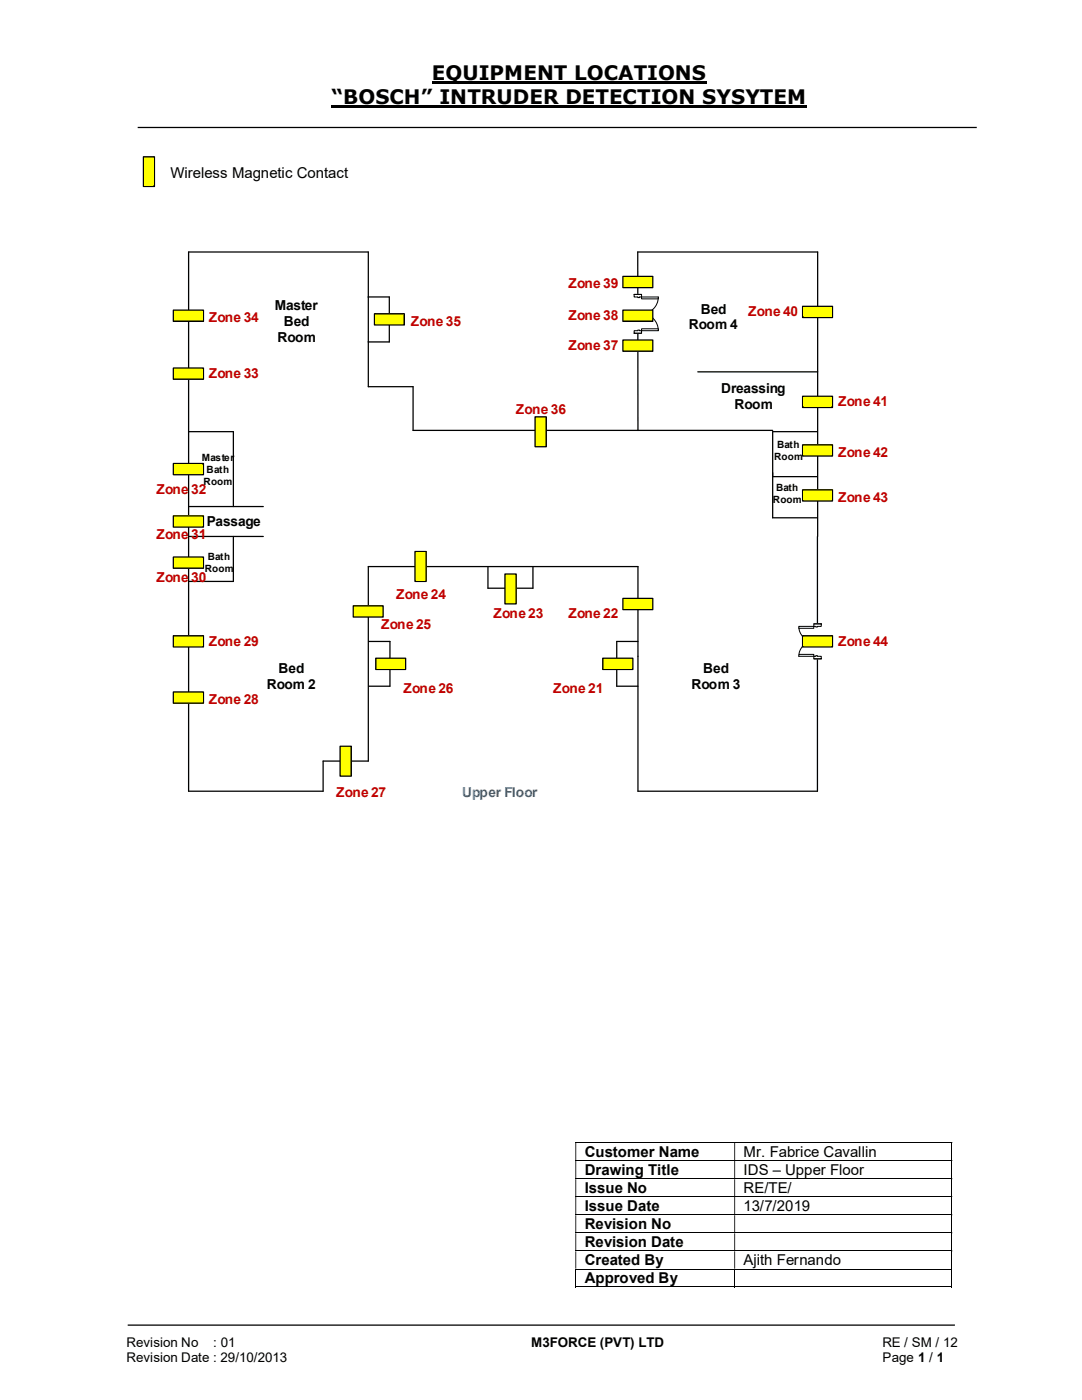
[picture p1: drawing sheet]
<svg xmlns="http://www.w3.org/2000/svg" width="216mm" height="279mm" viewBox="0 0 216 279" stroke-linecap="round" stroke-linejoin="round" font-family="sans-serif">
<path d="M86.2 16.5h54.8M66.2 21.3h94.8" fill="none" stroke="#000" stroke-width=".42"/>
<path d="M27.5 25.4h167.4M25.5 264.5h165" fill="none" stroke="#000" stroke-width=".25"/>
<g fill="none" stroke="#000" stroke-width=".2">
<path d="M114.8 228h75.1M114.8 231.6h75.1M114.8 235.2h75.1M114.8 238.8h75.1M189.9 228.1v3.4M189.9 231.7v3.5M189.9 235.3v3.5M189.9 238.9v3.5M114.8 242.4h75.1M114.8 246h75.1M114.8 249.6h75.1M114.8 253.3h75.1"/>
<path d="M114.8 256.8h31.7M114.9 253.3v3.6M146.6 253.3v3.6M146.7 256.8h43.2M189.9 242.5v3.5M189.9 246.1v3.5M189.9 249.7v3.5M189.9 253.3v3.6"/>
</g>
<g fill="#000">
<path d="M189.9 227.9h.1v.2h-.1zM114.8 228.1h.2v3.4h-.2zM146.5 228.1h.2v3.4h-.2z" fill-rule="evenodd"/>
<path d="M189.9 231.5h.1v.2h-.1zM114.8 231.7h.2v3.5h-.2zM146.5 231.7h.2v3.5h-.2z" fill-rule="evenodd"/>
<path d="M189.9 235.2h.1v.1h-.1zM114.8 235.3h.2v3.5h-.2zM146.5 235.3h.2v3.5h-.2z" fill-rule="evenodd"/>
<path d="M189.9 238.8h.1v.1h-.1zM114.8 238.9h.2v3.5h-.2zM146.5 238.9h.2v3.5h-.2z" fill-rule="evenodd"/>
<path d="M189.9 242.4h.1v.1h-.1zM114.8 242.5h.2v3.5h-.2zM146.5 242.5h.2v3.5h-.2z" fill-rule="evenodd"/>
<path d="M189.9 246h.1v.1h-.1zM114.8 246.1h.2v3.5h-.2zM146.5 246.1h.2v3.5h-.2z" fill-rule="evenodd"/>
<path d="M189.9 249.6h.1v.1h-.1zM114.8 249.7h.2v3.5h-.2zM146.5 249.7h.2v3.5h-.2z" fill-rule="evenodd"/>
</g>
<path d="M189.9 253.2h.1v.1h-.1zM189.9 256.8h.1v.1h-.1z" fill="#000"/>
<path d="M28.6 31.3h2.2v5.9h-2.2z" fill="#ff0"/>
<path d="M28.6 31.3h2.2v5.9h-2.2zM139.2 74.2h24M127.3 85.9v-35.6h35.9v56.8M154.2 85.9h-71.8v-8.7h-8.9v-26.9h-35.9v107.6h26.9M46.6 107.1v8.9M163.1 107.1v50.8M73.5 151.9v-38.8h53.8v44.8" fill="none" stroke="#000" stroke-width=".25"/>
<path d="M160.1 79.1h6v2.2h-6z" fill-rule="evenodd" fill="#ff0"/>
<path d="M160.1 79.1h6v2.2h-6z" fill="none" stroke="#000" stroke-width=".25"/>
<path d="M160.1 61.1h6v2.3h-6z" fill-rule="evenodd" fill="#ff0"/>
<path d="M160.1 61.1h6v2.3h-6z" fill="none" stroke="#000" stroke-width=".25"/>
<path d="M106.8 83.2h2.2v6h-2.2z" fill="#ff0"/>
<path d="M106.8 83.2h2.2v6h-2.2z" fill="none" stroke="#000" stroke-width=".25"/>
<path d="M34.6 92.5h6v2.2h-6z" fill-rule="evenodd" fill="#ff0"/>
<path d="M34.6 92.5h6v2.2h-6z" fill="none" stroke="#000" stroke-width=".25"/>
<path d="M34.6 103h6v2.2h-6z" fill-rule="evenodd" fill="#ff0"/>
<path d="M34.6 103h6v2.2h-6z" fill="none" stroke="#000" stroke-width=".25"/>
<path d="M34.6 111.2h6v2.2h-6z" fill-rule="evenodd" fill="#ff0"/>
<path d="M34.6 111.2h6v2.2h-6z" fill="none" stroke="#000" stroke-width=".25"/>
<path d="M34.6 126.9h6v2.2h-6z" fill-rule="evenodd" fill="#ff0"/>
<path d="M34.6 126.9h6v2.2h-6z" fill="none" stroke="#000" stroke-width=".25"/>
<path d="M34.6 138.1h6v2.2h-6z" fill-rule="evenodd" fill="#ff0"/>
<path d="M73.4 59.3h4.3v8.9h-4.3M37.6 86.1h9v15M37.6 107.1h14.9M37.6 116h9M37.6 101.1h14.9M97.4 113.2v4.2h8.9v-4.2M34.6 138.1h6v2.2h-6zM73.6 128h4.2v8.9h-4.2M127.3 128h-4.2v8.9h4.2M73.5 151.9h-9v6M127.3 157.9h35.8" fill="none" stroke="#000" stroke-width=".25"/>
<path d="M34.6 61.9h6v2.2h-6z" fill-rule="evenodd" fill="#ff0"/>
<path d="M34.6 61.9h6v2.2h-6z" fill="none" stroke="#000" stroke-width=".25"/>
<path d="M34.6 73.4h6v2.3h-6z" fill-rule="evenodd" fill="#ff0"/>
<path d="M34.6 73.4h6v2.3h-6z" fill="none" stroke="#000" stroke-width=".25"/>
<path d="M70.5 120.9h6v2.2h-6z" fill-rule="evenodd" fill="#ff0"/>
<path d="M70.5 120.9h6v2.2h-6z" fill="none" stroke="#000" stroke-width=".25"/>
<path d="M100.8 114.6h2.2v5.9h-2.2z" fill="#ff0"/>
<path d="M100.8 114.6h2.2v5.9h-2.2z" fill="none" stroke="#000" stroke-width=".25"/>
<path d="M82.8 110.1h2.2v5.9h-2.2z" fill="#ff0"/>
<path d="M82.8 110.1h2.2v5.9h-2.2z" fill="none" stroke="#000" stroke-width=".25"/>
<path d="M124.3 119.4h6v2.3h-6z" fill-rule="evenodd" fill="#ff0"/>
<path d="M124.3 119.4h6v2.3h-6z" fill="none" stroke="#000" stroke-width=".25"/>
<path d="M120.3 131.4h6v2.2h-6z" fill-rule="evenodd" fill="#ff0"/>
<path d="M120.3 131.4h6v2.2h-6z" fill="none" stroke="#000" stroke-width=".25"/>
<path d="M75 131.4h5.9v2.2h-5.9z" fill-rule="evenodd" fill="#ff0"/>
<path d="M75 131.4h5.9v2.2h-5.9z" fill="none" stroke="#000" stroke-width=".25"/>
<path d="M162.3 124.5h1.6v7h-1.6z" fill-rule="evenodd" fill="#fff"/>
<path d="M162.3 124.5h1.6v7h-1.6z" fill="none" stroke="#fff" stroke-width=".2"/>
<path d="M162.4 124.5v.5h1.5v-.5zM162.4 131h1.5v.5h-1.5z" fill-rule="evenodd" fill="#fff"/>
<path d="M162.8 125h-.4v-.5h1.5v.5h-.8M162.8 131h-.4v.5h1.5v-.5h-.8" fill="none" stroke="#000" stroke-width=".2"/>
<path d="M162.8 125v.1h.3v-.1zM162.8 130.9h.3v.1h-.3z" fill-rule="evenodd" fill="#fff"/>
<path d="M159.4 125a3 3 0 0 0 3 3 2.98 2.98 0 0 0-3 3M162.4 124.5h1.5M162.4 131.5h1.5M162.8 125v.1h.3v-.1M162.8 131v-.1h.3v.1" fill="none" stroke="#000" stroke-width=".2"/>
<path d="M159.4 130.6h3v.4h-3z" fill="#fff"/>
<path d="M159.4 130.6h3v.4h-3z" fill="none" stroke="#000" stroke-width=".2"/>
<path d="M159.4 125h3v.4h-3z" fill="#fff"/>
<path d="M159.4 125h3v.4h-3z" fill="none" stroke="#000" stroke-width=".2"/>
<path d="M154.2 86.1v9" fill="none" stroke="#000" stroke-width=".25"/>
<path d="M160.1 97.7h6v2.3h-6z" fill-rule="evenodd" fill="#ff0"/>
<path d="M160.1 97.7h6v2.3h-6z" fill="none" stroke="#000" stroke-width=".25"/>
<path d="M160.1 88.8h6v2.2h-6z" fill-rule="evenodd" fill="#ff0"/>
<path d="M154.2 86.1h8.9M154.2 94.4v8.9h8.9M154.2 95.1h8.9M160.1 88.8h6v2.2h-6z" fill="none" stroke="#000" stroke-width=".25"/>
<path d="M160.1 126.9h6v2.2h-6z" fill-rule="evenodd" fill="#ff0"/>
<path d="M160.1 126.9h6v2.2h-6z" fill="none" stroke="#000" stroke-width=".25"/>
<path d="M126.4 58.8h1.7v7.7h-1.7z" fill-rule="evenodd" fill="#fff"/>
<path d="M126.4 58.8h1.7v7.7h-1.7z" fill="none" stroke="#fff" stroke-width=".2"/>
<path d="M126.5 66v.5h1.5v-.5zM126.5 58.8h1.5v.5h-1.5z" fill-rule="evenodd" fill="#fff"/>
<path d="M127.3 59.3h-.8v-.5h1.5v.5h-.4M127.3 66h-.8v.5h1.5v-.5h-.4" fill="none" stroke="#000" stroke-width=".2"/>
<path d="M127.3 65.9v.1h.3v-.1zM127.3 59.3h.3v.1h-.3z" fill-rule="evenodd" fill="#fff"/>
<path d="M126.5 58.8h1.5M127.3 59.3v.1h.3v-.1M131.4 59.3a3.3 3.3 0 0 1-3.4 3.3 3.4 3.4 0 0 1 3.4 3.4M126.5 66.5h1.5M127.3 66v-.1h.3v.1" fill="none" stroke="#000" stroke-width=".2"/>
<path d="M128 59.3h3.4v.3h-3.4z" fill="#fff"/>
<path d="M128 59.3h3.4v.3h-3.4z" fill="none" stroke="#000" stroke-width=".2"/>
<path d="M128 65.6h3.4v.4h-3.4z" fill="#fff"/>
<path d="M128 65.6h3.4v.4h-3.4z" fill="none" stroke="#000" stroke-width=".2"/>
<path d="M124.3 55.2h6v2.2h-6z" fill-rule="evenodd" fill="#ff0"/>
<path d="M124.3 55.2h6v2.2h-6z" fill="none" stroke="#000" stroke-width=".25"/>
<path d="M124.3 61.9h6v2.2h-6z" fill-rule="evenodd" fill="#ff0"/>
<path d="M124.3 61.9h6v2.2h-6z" fill="none" stroke="#000" stroke-width=".25"/>
<path d="M124.3 67.9h6v2.2h-6z" fill-rule="evenodd" fill="#ff0"/>
<path d="M124.3 67.9h6v2.2h-6z" fill="none" stroke="#000" stroke-width=".25"/>
<path d="M74.7 62.6h6v2.3h-6z" fill-rule="evenodd" fill="#ff0"/>
<path d="M74.7 62.6h6v2.3h-6z" fill="none" stroke="#000" stroke-width=".25"/>
<path d="M67.9 148.9h2.2v6h-2.2z" fill="#ff0"/>
<path d="M67.9 148.9h2.2v6h-2.2z" fill="none" stroke="#000" stroke-width=".25"/>
<g font-size="4">
<text x="86.2" y="16">EQUIPMENT LOCATIONS</text>
<text x="66.2" y="20.8">“BOSCH” INTRUDER DETECTION SYSYTEM</text>
</g>
<g font-size="3">
<text x="34" y="35.5">Wireless Magnetic Contact</text>
<text x="116.7" y="230.9">Customer Name</text>
<text x="148.4" y="230.9">Mr. Fabrice Cavallin</text>
<text x="116.7" y="234.5">Drawing Title</text>
<text x="116.7" y="238.1">Issue No</text>
<text x="148.4" y="234.5">IDS – Upper Floor</text>
<text x="148.4" y="238.1">RE/TE/</text>
<text x="116.7" y="241.7">Issue Date</text>
<text x="116.7" y="245.3">Revision No</text>
<text x="148.4" y="241.7">13/7/2019</text>
<text x="116.7" y="248.9">Revision Date</text>
<text x="116.7" y="252.5">Created By</text>
<text x="116.7" y="256.1">Approved By</text>
<text x="148.4" y="252.5">Ajith Fernando</text>
</g>
<g font-size="2.7" fill="#c00000">
<text x="113.4" y="57.5">Zone 39</text>
<text x="41.7" y="64.2">Zone 34</text>
<text x="82" y="65">Zone 35</text>
<text x="113.4" y="63.9">Zone 38</text>
<text x="149.3" y="63.2">Zone 40</text>
<text x="113.4" y="69.9">Zone 37</text>
<text x="41.7" y="75.5">Zone 33</text>
<text x="103" y="82.6">Zone 36</text>
<text x="167.2" y="81.1">Zone 41</text>
<text x="167.2" y="91.1">Zone 42</text>
<text x="31.2" y="98.7">Zone 32</text>
<text x="167.2" y="100.1">Zone 43</text>
<text x="31.2" y="107.7">Zone 31</text>
<text x="31.2" y="116.2">Zone 30</text>
<text x="79" y="119.6">Zone 24</text>
<text x="76" y="125.6">Zone 25</text>
<text x="98.5" y="123.3">Zone 23</text>
<text x="113.4" y="123.3">Zone 22</text>
<text x="41.7" y="128.9">Zone 29</text>
<text x="167.2" y="128.9">Zone 44</text>
<text x="41.7" y="140.5">Zone 28</text>
<text x="80.5" y="138.2">Zone 26</text>
<text x="110.4" y="138.2">Zone 21</text>
<text x="67.1" y="159.1">Zone 27</text>
</g>
<g font-size="2.7">
<text x="54.9" y="61.9">Master</text>
<text x="56.6" y="65.2">Bed</text>
<text x="137.5" y="65.7">Room 4</text>
<text x="139.8" y="62.6">Bed</text>
<text x="55.4" y="68.3">Room</text>
<text x="143.9" y="78.5">Dreassing</text>
<text x="146.6" y="81.7">Room</text>
<text x="41.3" y="105">Passage</text>
<text x="53.3" y="137.5">Room 2</text>
<text x="55.6" y="134.3">Bed</text>
<text x="138" y="137.5">Room 3</text>
<text x="140.3" y="134.3">Bed</text>
<text x="25.2" y="268.8">Revision No</text>
<text x="42.6" y="268.8">: 01</text>
<text x="106" y="268.8">M3FORCE (PVT) LTD</text>
<text x="176.1" y="268.8">RE / SM / 12</text>
<text x="25.2" y="271.8">Revision Date : 29/10/2013</text>
<text x="176.1" y="271.8">Page 1 / 1</text>
</g>
<text font-size="2.7" fill="#0070c0" x="92.2" y="159.1">Upper Floor</text>
<g font-size="2">
<text x="155.1" y="89.4">Bath</text>
<text x="40.3" y="91.9">Master</text>
<text x="41.2" y="94.4">Bath</text>
<text x="154.5" y="91.8">Room</text>
<text x="40.6" y="96.7">Room</text>
<text x="154.2" y="100.3">Room</text>
<text x="154.9" y="97.9">Bath</text>
<text x="41.4" y="111.8">Bath</text>
<text x="40.9" y="114.2">Room</text>
</g>
</svg>
